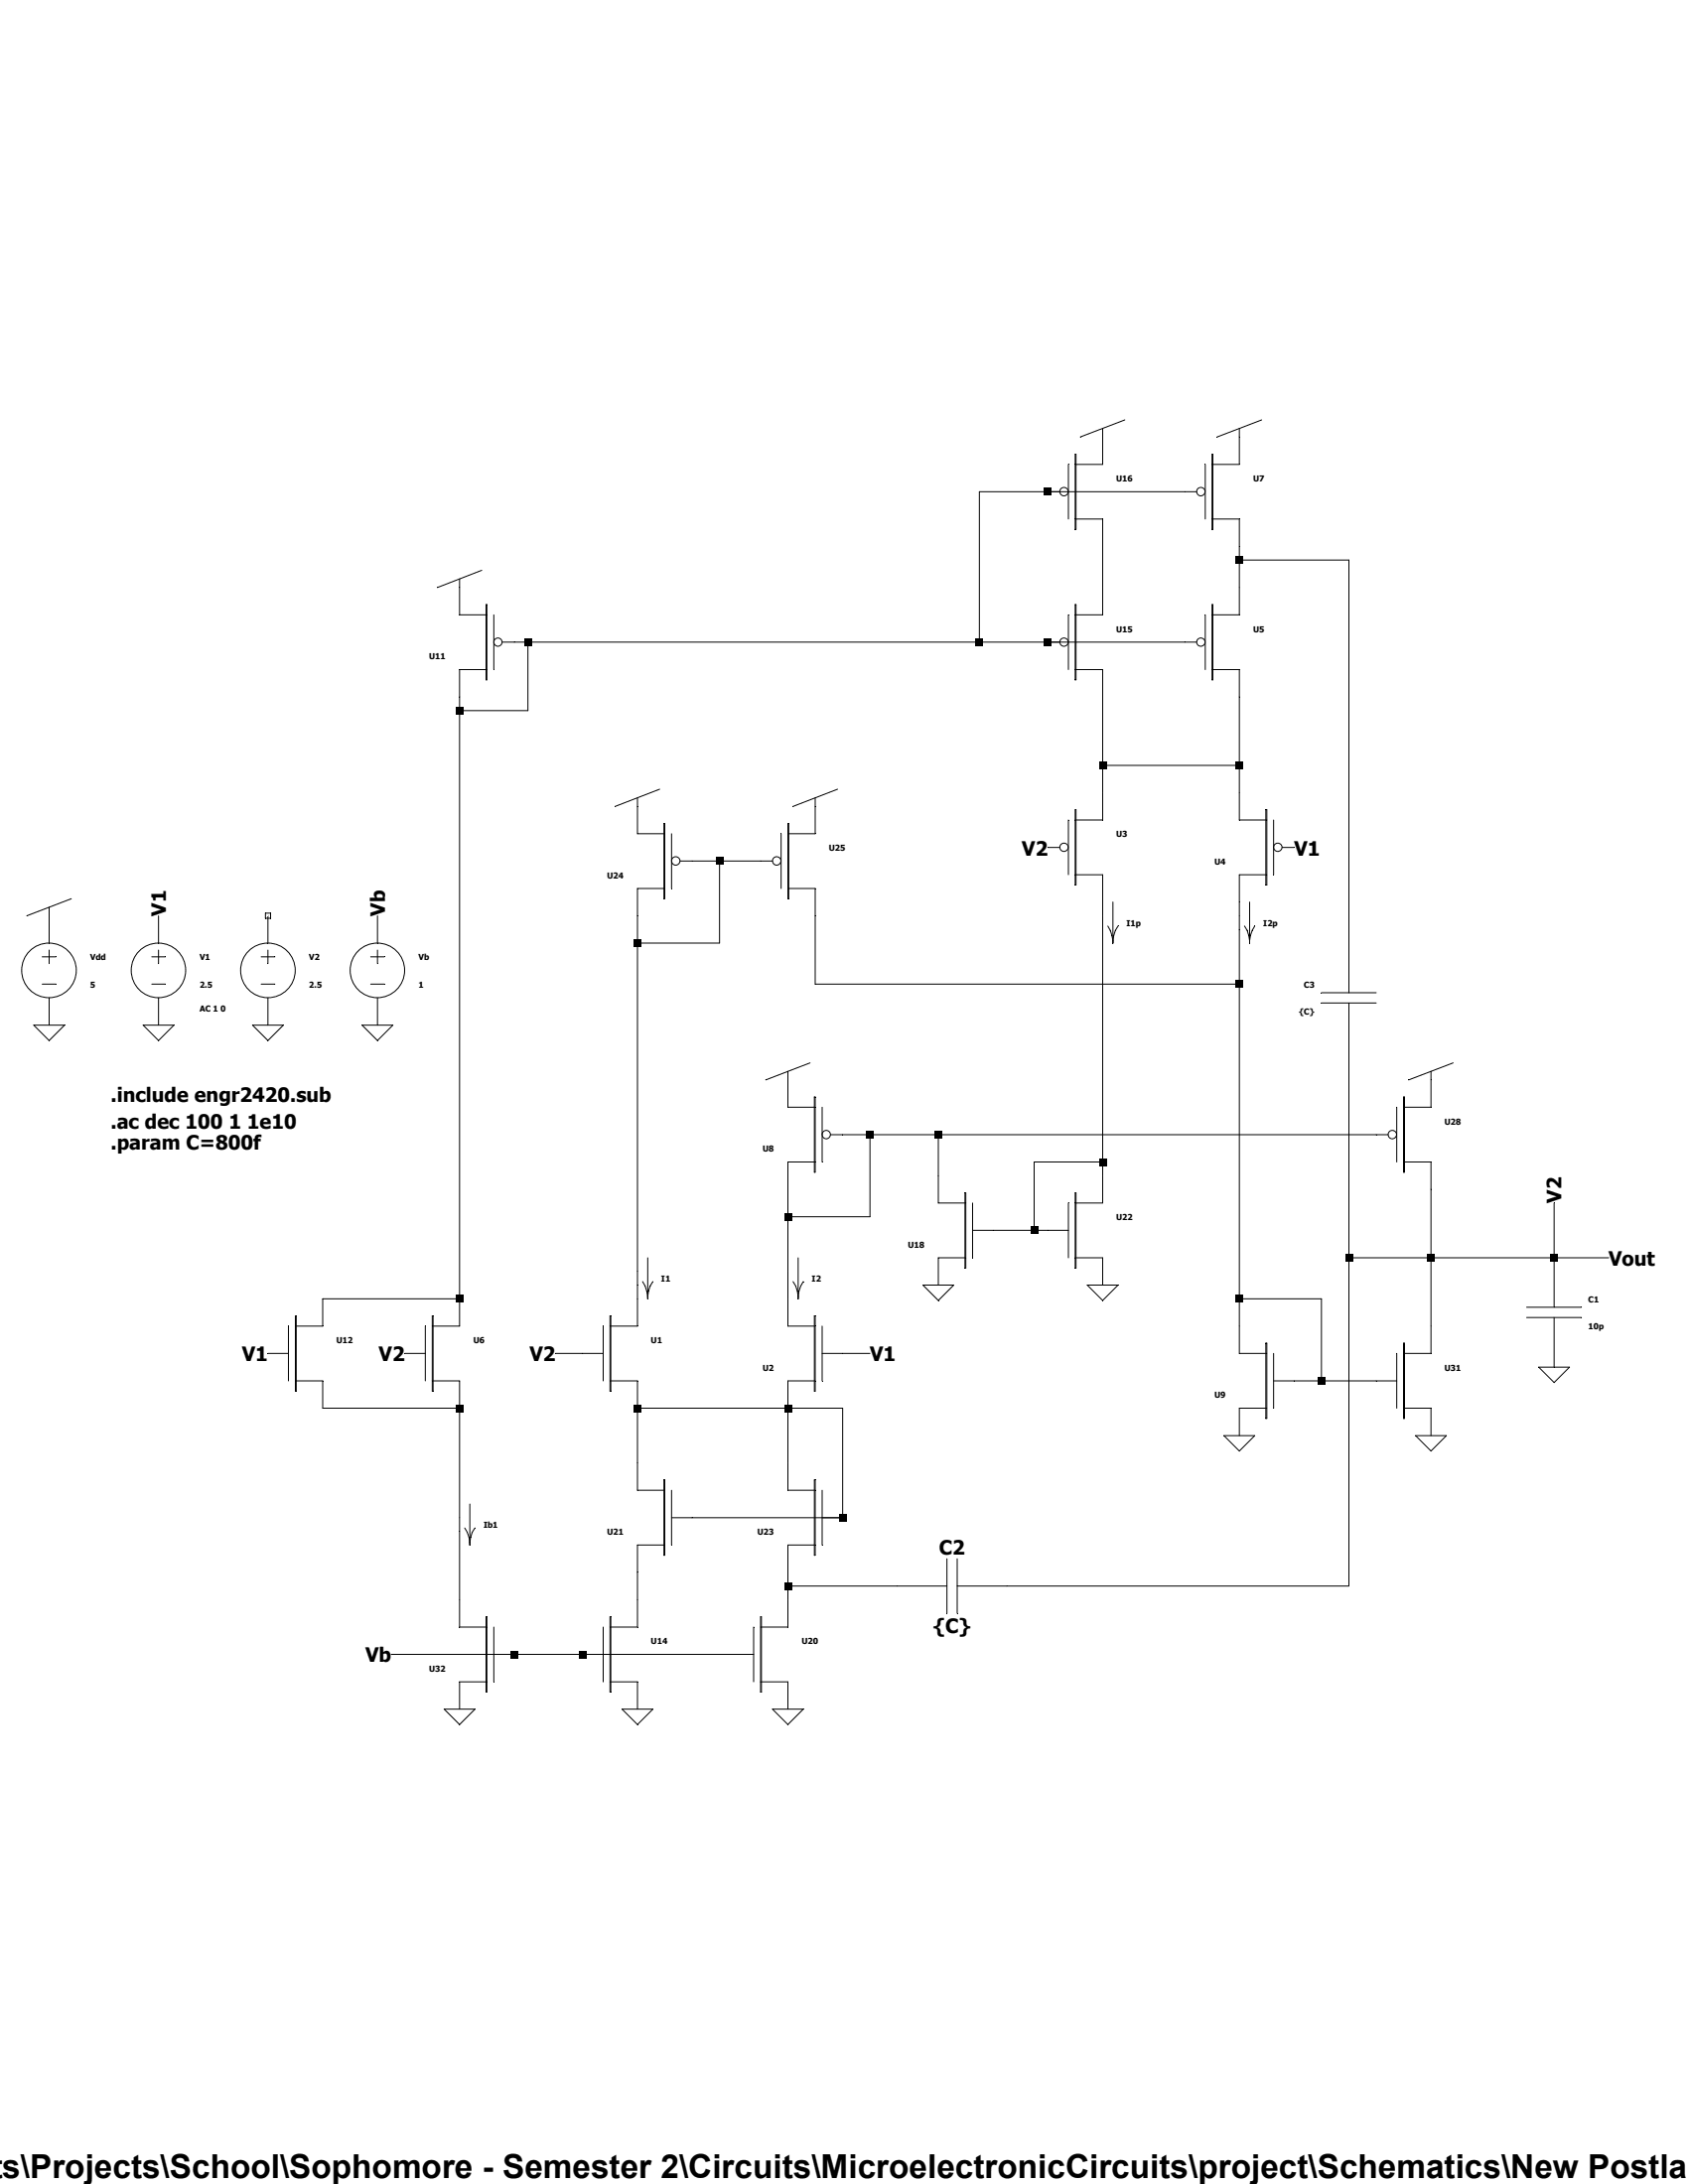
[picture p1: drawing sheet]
<svg xmlns="http://www.w3.org/2000/svg" width="216mm" height="279mm" viewBox="0 0 216 279" stroke-linecap="round" stroke-linejoin="round" font-family="sans-serif">
<g fill="none" stroke="#000" stroke-width=".13">
<path d="M154.2 78.7v7M155 77.3h.1v9.7h-.1zM158.5 75.2v3.5h-3.5M151.5 82.1h1.6M155 85.7h3.5v3.5M6.3 117.2v3.5M20.3 117.2v3.5M34 116.8h.6v.7h-.6zM34.3 117.2v3.5M134 108.4h1.6M136.7 104.9v7M137.5 111.9h3.5v3.5"/>
<path d="M137.5 103.6h.1v9.6h-.1zM141 101.4v3.5h-3.5M141 117.2v1.7M142.3 115.4v5.3M143 118.5l-.3 .5-.4 1.3-.3-1.3-.3-.5M158.5 101.4v3.5h3.5M158.5 117.2v1.7M159.8 115.4v5.3M160.5 118.5l-.6 1.2-.1 .6-.3-1.3-.3-.5M161.9 103.6h.1v9.6h-.1zM162 111.9h-3.5v3.5M162.9 104.9v7"/>
<path d="M164 108.4h1.5M5.4 122.4h1.8M5.4 125.9h1.8M6.3 121.5v1.8M6.3 127.7v3.4M19.4 122.4h1.7M19.4 125.9h1.7M20.3 121.5v1.8M20.3 127.7v3.4M33.4 122.4h1.8M33.4 125.9h1.8M34.3 121.5v1.8"/>
<path d="M34.3 127.7v3.4M74.5 173.1h2.7M77.2 169.7v7M78 176.7h3.5v3.4M78 168.3h.1v9.7h-.1zM81.5 166.2v3.5h-3.5M100.8 166.2v3.5h3.5M104.2 168.3h.1v9.7h-.1zM104.3 176.7h-3.5v3.4M105.2 173.1h2.6M105.2 169.7v7"/>
<circle cx="153.6" cy="82.1" r=".54"/>
<circle cx="136.1" cy="108.4" r=".54"/>
<circle cx="163.4" cy="108.4" r=".54"/>
<circle cx="6.3" cy="124.1" r="3.5"/>
<circle cx="20.3" cy="124.1" r="3.5"/>
<circle cx="34.3" cy="124.1" r="3.5"/>
</g>
<g fill="none" stroke="#000" stroke-width=".13">
<path d="M136.7 59.4v7M137.5 58.1h.1v9.6h-.1zM141 54.8v4.6h-3.5M143.9 53.7l-5.7 2.2M154.2 59.4v7M155 58.1h.1v9.6h-.1zM158.5 54.8v4.6h-3.5M161.4 53.7l-5.7 2.2M58.8 74.1v4.6h3.5M61.6 73l-5.7 2.2M62.2 77.3h.1v9.7h-.1zM63.2 78.7v7"/>
<path d="M136.7 78.7v7M137.5 66.4h3.5v12.3h-3.5M137.5 77.3h.1v9.7h-.1zM153.1 62.9h-27.8v19.2M155 66.4h3.5v8.8M158.5 71.6h14v55.4M62.3 85.7h-3.5v84h-3.5M64.2 82.1h87.3M67.5 82.1v8.8h-8.7M137.5 85.7h3.5v15.7M141 97.9h17.5M158.5 89.2v12.2"/>
<path d="M6.3 116.1v1.1M9.1 115l-5.7 2.2M48.3 117.2v3.5M81.5 102.1v4.6h3.5M84.4 101l-5.7 2.2M84.9 105.3h.1v9.7h-.1zM85 113.7h-3.5v52.5M85.9 106.7v7M87 110.2h11.8M92 110.2v10.5h-10.5M99.9 106.7v7M100.8 113.7h3.5v12.2h54.2"/>
<path d="M100.8 105.3h.1v9.7h-.1zM104.3 102.1v4.6h-3.5M107.1 101l-5.7 2.2M141 118.9v35h-3.5M141 115.4v1.8M158.5 118.9v54.2h3.5M158.5 115.4v1.8M4.3 131.1h4l-2 2zM18.3 131.1h3.9l-1.9 2zM32.3 131.1h3.9l-1.9 2zM46.3 131.1h3.9l-1.9 2zM47.4 122.4h1.7"/>
<path d="M47.4 125.9h1.7M48.3 121.5v1.8M48.3 127.7v3.4M100.8 137.1v4.5h3.5M103.6 136l-5.7 2.2M169 128.3h7M169 127h7M172.5 128.3v74.6h-50.1M183 137.1v4.5h-3.5M185.9 136l-5.7 2.2M104.2 140.3h.1v9.7h-.1zM104.3 148.7h-3.5v17.5"/>
<path d="M105.2 141.6v7.1M106.2 145.2h71.3M111.3 145.2v10.5h-10.5M120 145.2v8.7h3.5M123.4 152.6h.1v9.6h-.1zM124.4 157.4h12.3M124.4 153.9v7M136.7 153.9v7M137.5 152.6h.1v9.6h-.1zM141 148.7h-8.7v8.7M178.6 141.6v7.1M179.5 140.3h.1v9.7h-.1z"/>
<path d="M179.5 148.7h3.5v24.4h-3.5M198.8 153.9v13.3M34.3 173.1h2.6M36.9 169.7v7M37.8 168.3h.1v9.7h-.1zM37.8 176.7h3.5v3.4h17.5M51.8 173.1h2.6M54.4 169.7v7M55.3 176.7h3.5v31.5h3.5M55.3 168.3h.1v9.7h-.1zM58.8 166.2h-17.5v3.5h-3.5M71 173.1h3.5"/>
<path d="M82.8 160.9v5.3M83.5 164l-.3 .5-.4 1.3-.3-1.3-.3-.5M102.1 160.9v5.3M102.7 164l-.5 1.2-.1 .6-.3-1.3-.4-.5M107.8 173.1h3.5M118 164.4h4l-2 2zM123.5 160.9h-3.5v3.5M137.5 160.9h3.5v3.5M139.1 164.4h3.9l-2 2zM158.5 166.2h10.5v10.5M161.9 171.8h.1v9.7h-.1zM162.9 176.7h15.7"/>
<path d="M162.9 173.1v7M172.5 160.9h33.3M178.6 173.1v7M179.5 171.8h.1v9.7h-.1zM195.3 167.2h7M195.3 168.6h7M196.8 174.9h3.9l-1.9 2zM198.8 168.6v6.3M60.1 192.4v5.3M60.7 195.5l-.3 .5-.3 1.3-.3-1.3-.4-.5M84.9 189.3h.1v9.7h-.1zM85 197.7h-3.5v10.5h-3.5"/>
<path d="M85 190.6h-3.5v-10.5h26.3v14.1h-21.9M85.9 190.6v7.1M100.8 180.1v10.5h3.5M104.2 189.3h.1v9.7h-.1zM104.3 197.7h-3.5v10.5h-3.5M105.2 190.6v7.1M121.1 199.4v7M122.4 199.4v7M156.5 183.7h4l-2 1.9zM162 180.1h-3.5v3.6M179.5 180.1h3.5v3.6M181.1 183.7h3.9l-2 1.9z"/>
<path d="M50 211.6h46.4M56.8 218.7h3.9l-1.9 1.9zM62.2 206.8h.1v9.7h-.1zM62.3 215.2h-3.5v3.5M63.2 208.2v7M77.2 208.2v7M78 215.2h3.5v3.5M78 206.8h.1v9.7h-.1zM79.6 218.7h3.9l-2 1.9zM96.4 208.2v7M97.3 215.2h3.5v3.5M97.3 206.8h.1v9.7h-.1z"/>
<path d="M98.8 218.7h3.9l-1.9 1.9zM100.8 202.9h20.3"/>
<circle cx="136.1" cy="62.9" r=".54"/>
<circle cx="153.6" cy="62.9" r=".54"/>
<circle cx="63.7" cy="82.1" r=".53"/>
<circle cx="136.1" cy="82.1" r=".54"/>
<circle cx="86.4" cy="110.1" r=".54"/>
<circle cx="99.3" cy="110.1" r=".54"/>
<circle cx="48.3" cy="124.1" r="3.5"/>
<circle cx="105.7" cy="145.1" r=".53"/>
<circle cx="178.1" cy="145.1" r=".54"/>
</g>
<g fill="#000">
<path d="M133.6 62.5h.9v.9h-.9zM158.1 71.2h.9v.9h-.9zM58.3 90.5h.9v.9h-.9zM67.1 81.7h.9v.9h-.9zM124.8 81.7h.9v.9h-.9zM133.6 81.7h.9v.9h-.9zM140.6 97.5h.9v.9h-.9zM158.1 97.5h.9v.9h-.9zM91.6 109.7h.9v.9h-.9zM81.1 120.2h.9v.9h-.9zM158.1 125.5h.9v.9h-.9zM100.3 155.2h.9v.9h-.9z"/>
<path d="M110.8 144.7h.9v.9h-.9zM119.6 144.7h.9v.9h-.9zM131.8 157h.9v.9h-.9zM140.6 148.2h.9v.9h-.9zM58.3 165.7h.9v.9h-.9zM158.1 165.7h.9v.9h-.9zM168.6 176.2h.9v.9h-.9zM172.1 160.5h.9v.9h-.9zM182.6 160.5h.9v.9h-.9zM198.3 160.5h.9v.9h-.9zM58.3 179.7h.9v.9h-.9zM81.1 179.7h.9v.9h-.9z"/>
<path d="M100.3 179.7h.9v.9h-.9zM107.3 193.7h.9v.9h-.9zM65.3 211.2h1v.9h-1zM74.1 211.2h.9v.9h-.9zM100.3 202.5h.9v.9h-.9z"/>
</g>
<text font-size="4.2" x=".3" y="278.6">s\Projects\School\Sophomore - Semester 2\Circuits\MicroelectronicCircuits\project\Schematics\New Postla</text>
<g font-size="2.5">
<text x="130.7" y="109.4">V2</text>
<text x="165.5" y="109.4">V1</text>
<text x="21.2" y="117.2" transform="rotate(-90 21.2 117.2)">V1</text>
<text x="49.2" y="117.2" transform="rotate(-90 49.2 117.2)">Vb</text>
<text x="14.2" y="140.9">.include engr2420.sub</text>
<text x="14.2" y="144.4">.ac dec 100 1 1e10</text>
<text x="14.2" y="147">.param C=800f</text>
<text x="199.7" y="153.9" transform="rotate(-90 199.7 153.9)">V2</text>
<text x="205.8" y="161.9">Vout</text>
<text x="31" y="174.1">V1</text>
<text x="48.5" y="174.1">V2</text>
<text x="67.7" y="174.1">V2</text>
<text x="111.3" y="174.1">V1</text>
<text x="120.1" y="198.9">C2</text>
<text x="119.4" y="208.9">{C}</text>
<text x="46.8" y="212.6">Vb</text>
</g>
<g font-size="1.1">
<text x="142.8" y="61.6">U16</text>
<text x="160.3" y="61.6">U7</text>
<text x="142.8" y="80.8">U15</text>
<text x="160.3" y="80.8">U5</text>
<text x="54.9" y="84.3">U11</text>
<text x="142.8" y="107.1">U3</text>
<text x="77.6" y="112.3">U24</text>
<text x="106" y="108.8">U25</text>
<text x="155.3" y="110.6">U4</text>
<text x="144.1" y="118.4">I1p</text>
<text x="161.6" y="118.4">I2p</text>
<text x="11.5" y="122.8">Vdd</text>
<text x="25.5" y="122.8">V1</text>
<text x="39.5" y="122.8">V2</text>
<text x="53.5" y="122.8">Vb</text>
<text x="11.5" y="126.3">5</text>
<text x="25.5" y="129.4">AC 1 0</text>
<text x="25.5" y="126.3">2.5</text>
<text x="39.5" y="126.3">2.5</text>
<text x="53.5" y="126.3">1</text>
<text x="166.1" y="129.8">{C}</text>
<text x="166.8" y="126.3">C3</text>
<text x="184.8" y="143.8">U28</text>
<text x="97.6" y="147.3">U8</text>
<text x="116.1" y="159.6">U18</text>
<text x="142.8" y="156.1">U22</text>
<text x="84.6" y="164">I1</text>
<text x="103.8" y="164">I2</text>
<text x="203.1" y="166.6">C1</text>
<text x="43" y="171.8">U12</text>
<text x="60.5" y="171.8">U6</text>
<text x="83.3" y="171.8">U1</text>
<text x="203.1" y="170.1">10p</text>
<text x="97.6" y="175.3">U2</text>
<text x="155.3" y="178.8">U9</text>
<text x="184.8" y="175.3">U31</text>
<text x="61.8" y="195.5">Ib1</text>
<text x="77.6" y="196.3">U21</text>
<text x="96.9" y="196.3">U23</text>
<text x="54.9" y="213.8">U32</text>
<text x="83.3" y="210.3">U14</text>
<text x="102.5" y="210.3">U20</text>
</g>
</svg>
